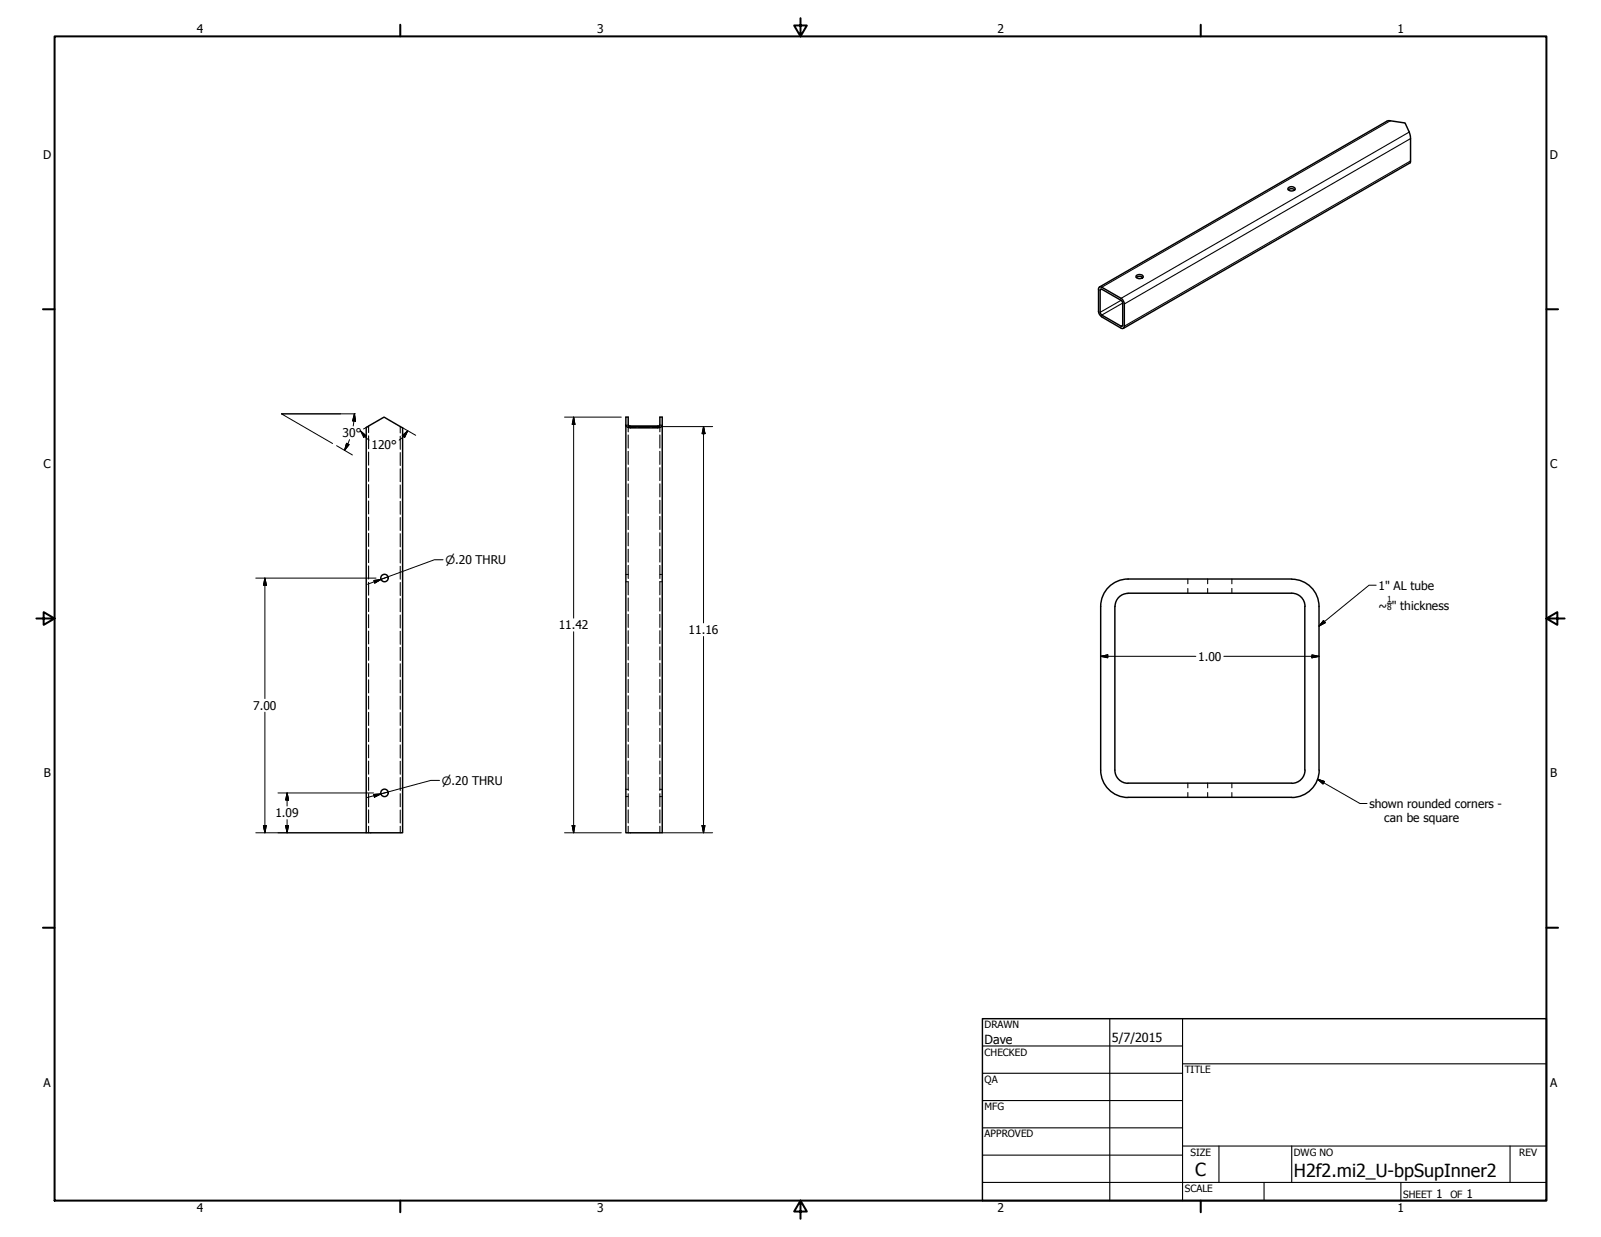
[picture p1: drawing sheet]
<svg xmlns="http://www.w3.org/2000/svg" width="559mm" height="432mm" viewBox="0 0 559 432" stroke-linecap="round" stroke-linejoin="round" font-family="sans-serif">
<!-- layer: Hidden (ANSI) -->
<g fill="none" stroke="#000" stroke-width=".38">
<path d="M128.7 148.7v2.3M128.7 152.1v4.6M128.7 157.8v4.6M139.7 148.9v2.2M139.7 152.3v4.5M139.7 158v4.5M218.4 148.3l.4 .5M219.3 148.5v2.2M219.3 151.8v4.6M219.3 157.5v4.6M219.4 149.1l2.5 .1M222.9 149.2h3.8"/>
<path d="M230.3 149.1l-2.7 .1M230.3 148.5v2.2M230.3 151.8v4.6M230.3 157.5v4.6M231.1 148.3l-.3 .5M128.7 163.5v4.5M128.7 169.2v4.5M128.7 174.9v4.5M139.7 163.6v4.5M139.7 169.3v4.6M139.7 175v4.5M219.3 163.3v4.5"/>
<path d="M219.3 168.9v4.6M219.3 174.6v4.6M230.3 163.3v4.5M230.3 168.9v4.6M230.3 174.6v4.6M128.7 180.5v4.6M128.7 186.2v4.6M128.7 191.9v4.5M128.7 197.5v4.6M139.7 180.7v4.5M139.7 186.3v4.6M139.7 192v4.5"/>
<path d="M139.7 197.7v4.5M219.3 180.3v4.5M219.3 186v4.6M219.3 191.7v4.5M219.3 197.4v4.5M230.3 180.3v4.5M230.3 186v4.6M230.3 191.7v4.5M230.3 197.4v4.5M128.7 203.3v4.5M128.7 208.9v4.6M128.7 214.6v4.5"/>
<path d="M139.7 203.3v4.6M139.7 209v4.6M139.7 214.7v4.5M218.4 203.1h.4M218.4 200.5h.4M219 203.1h.3v4.5M219 200.5h.3M219.3 208.7v4.6M219.3 214.4v4.6M230.3 208.7v4.6M230.3 214.4v4.6M230.3 200.5h.3"/>
<path d="M230.6 203.1h-.3v4.5M230.9 203.1h.2M230.9 200.5h.2M414.6 202.1v1.7M414.6 205.4v1.7M421.5 202.1v1.7M421.5 205.4v1.7M430 202.1v1.7M430 205.4v1.7M128.7 220.3v4.5M128.7 225.9v4.6M128.7 231.6v4.6"/>
<path d="M128.7 237.3v4.6M139.7 220.3v4.6M139.7 226v4.6M139.7 231.7v4.5M139.7 237.4v4.5M219.3 220.2v4.5M219.3 225.8v4.6M219.3 231.5v4.6M219.3 237.2v4.5M230.3 220.2v4.5M230.3 225.8v4.6M230.3 231.5v4.6"/>
<path d="M230.3 237.2v4.5M128.7 243v4.5M128.7 248.7v4.5M128.7 254.3v4.6M139.7 243v4.6M139.7 248.7v4.5M139.7 254.4v4.5M219.3 242.9v4.6M219.3 248.6v4.5M219.3 254.3v4.5M219.3 260v4.5M230.3 242.9v4.6"/>
<path d="M230.3 248.6v4.5M230.3 254.3v4.5M230.3 260v4.5M128.7 260v4.5M128.7 265.7v4.6M128.7 271.4v4.5M128.7 277.1v4.5M139.7 260v4.6M139.7 265.7v4.6M139.7 271.4v4.5M139.7 277.1v4.5M218.4 278.1h.4"/>
<path d="M218.4 275.5h.4M219 278.1h.3M219 275.5h.3M219.3 265.6v4.6M219.3 271.3v4.6M219.3 277.1v4.5M230.3 265.6v4.6M230.3 271.3v4.6M230.3 277.1v4.5M230.3 278.1h.3M230.3 275.5h.3M230.9 278.1h.2"/>
<path d="M230.9 275.5h.2M414.6 273.4v1.6M414.6 276.7v1.6M421.5 273.4v1.6M421.5 276.7v1.6M430 273.4v1.6M430 276.7v1.6M128.7 282.7v4.6M128.7 288.4v2.3M139.7 282.8v4.5M139.7 288.4v2.3M219.3 282.7v4.6"/>
<path d="M219.3 288.4v2.3M230.3 282.7v4.6M230.3 288.4v2.3"/>
</g>
<!-- layer: Visible (ANSI) -->
<g fill="none" stroke="#000" stroke-width=".51">
<path d="M484 42.4l.8-.3 5.6 .8 1.9 4.5-.1 9.4M449.6 65.7l1.2-.5 .9 .2 .4 .5a1.44 1.44 0 0 1-2.6 0zM449.6 66.2l1.2-.4 1.1 .4M396.6 96.3l1.2-.5a.88 .88 0 0 1 1.1 1l-.7 .4h-.9l-.7-.4zM396.6 96.9l1.2-.4 1.1 .4M127.8 149.2l6.2-3.6 6.5 3.8v141.3h-12.7zM218.4 148.5v-2.9h.9v2.9l.7 .4 10.1-.1 .2-3.2h.8v2.9M218.4 148.5l.4 .5 1.2 .4 10.1-.1a1.01 1.01 0 0 0 1-.8M218.4 148.5v142.2h12.7v-142.2M219.3 148.3l.5 .4h10.1l.4-.4M393.7 207.1h57.2a4.6 4.6 0 0 1 4.6 4.6M393.7 207.1a4.5 4.5 0 0 0-4.5 4.6l-.1 57.1"/>
<path d="M450.8 202.1h-57.1a9.6 9.6 0 0 0-9.5 9.6v57.1M450.9 202.2a9.5 9.5 0 0 1 9.5 9.5v57.1M455.4 211.6v57.2M384.2 268.8a9.5 9.5 0 0 0 9.5 9.5l57.2 .1a9.6 9.6 0 0 0 9.5-9.6M389.1 268.8a4.6 4.6 0 0 0 4.6 4.6M393.7 273.4h57.1M455.5 268.8a4.6 4.6 0 0 1-4.6 4.6"/>
<circle cx="134.2" cy="201.8" r="1.3"/>
<circle cx="134.2" cy="276.8" r="1.3"/>
</g>
<!-- layer: Visible Narrow (ANSI) -->
<path d="M485.3 42.2l-100.7 58.1M491.9 46.1l-100.6 58M492.3 56.2l-99.9 57.7M492.3 48.4l-99.9 57.7M384.6 101l-.6 .3M391.3 104.8l-7.3 4.2M391.9 105.8l-7.3 4.2M391.9 113.5l-.6 .4" fill="none" stroke="#000" stroke-width=".38"/>
<path d="M484 42.4l-100.3 57.8M492.2 56.8l-100.1 57.8M383.7 100.3h.9l6.7 3.8 .6 .7 .5 1.3v7.8l-.5 .8-.6-.1-6.7-4-.9-1-.3-.9v-7.8zM384 101h.6l7.1 4.2 .2 .6v7.7l-.2 .4-7.1-3.9-.4-.5-.2-.5z" fill="none" stroke="#000" stroke-width=".51"/>
<!-- layer: Border (ANSI) -->
<g fill="none" stroke="#000" stroke-width=".7">
<path d="M19 12.7h520.8v406.4h-520.8zM139.7 8.6v4.1M279.4 6.3v6.4l-2.2-3.8h4.4l-2.2 3.8M419.1 8.6v4.1M15 107.9h4M539.8 107.9h4M12.7 215.9h6.3l-3.8-2.2v4.4l3.8-2.2M539.8 215.9l3.8 2.2v-4.4l-3.8 2.2h6.3M15 323.8h4M539.8 323.8h4M139.7 419.1v4.1M279.4 419.1l2.2 3.8h-4.4l2.2-3.8v6.3"/>
<path d="M419.1 419.1v4.1"/>
</g>
<!-- layer: Title (ANSI) -->
<g fill="none" stroke="#000" stroke-width=".38">
<path d="M387.3 355.6v63.5M412.7 355.6v63.5M342.9 365.1h69.8M342.9 374.6h69.8M412.7 371.3h127.1M342.9 384.2h69.8M342.9 393.7h69.8M342.9 412.7h196.9M342.9 403.2h69.8M412.7 400h127.1M425.4 400v12.7M441.2 412.7v6.4"/>
<path d="M450.8 400v12.7M488.9 412.7v6.4M527 400v12.7"/>
</g>
<path d="M342.9 355.6h196.9v63.5h-196.9z" fill="none" stroke="#000" stroke-width=".51"/>
<path d="M98.2 144.5h20.7" fill="none" stroke="#000" stroke-width=".35"/>
<!-- layer: Sketch Geometry (ANSI) -->
<path d="M124.1 144.5h-25.9l17.9 10.3" fill="none" stroke="#000" stroke-width=".35"/>
<!-- layer: Symbol (ANSI) -->
<g fill="none" stroke="#000" stroke-width=".35">
<path d="M154.6 195.4h-3l-18.6 6.8M130.5 202.6l2.5-.4-2.2 1.3zM133 202.2l-4.7 1.8M135.4 201.4l-2.4 .8M462 216.6l.6 .8-2.2 1.2zM480.3 204.3h-2.5l-17.4 14.3M484.2 210.6h1.6M130.4 277.3l2.6-.2-2.3 1.2zM133 277.1l-4.9 1.3M135.4 276.5l-2.4 .6M153.4 272.4h-3l-17.4 4.7M459.8 272l2.5 .8-.5 .9z"/>
<path d="M459.8 272l14.9 8.5h2.4"/>
</g>
<path d="M130.8 203.5l2.2-1.3zM130.5 202.6l2.5-.4-2.2 1.3zM462 216.6l-1.6 2zM462 216.6l.6 .8-2.2 1.2zM130.7 278.3l2.3-1.2zM130.4 277.3l2.6-.2-2.3 1.2zM459.8 272l2.5 .8zM459.8 272l2.5 .8-.5 .9z" fill="#000" stroke="#000" stroke-width=".35"/>
<!-- layer: Dimension (ANSI) -->
<g fill="none" stroke="#000" stroke-width=".35">
<path d="M117.5 155.6l5.5 3.2M121 154.7l.9 .5-1.6 2zM122 153.5l-1.7 3.7M123.5 147l-.2 1.7M123.7 144.5l.4 2.5-1-.1zM123.7 144.5l-.1 2.4M126.9 151.8l2 1.8M126.9 151.4l.8 .7-.8 .6M128.1 149.1l-1.2 .6M140.3 149.2l4.8 2.8M140.4 152.1l1.9-1.7-1.1 2.3zM140.8 152.4l-1.5 1.2"/>
<path d="M142.3 150.4l-1.5 2M197 145.6h19.9M200.2 145.6l.5 2.5h-1zM200.2 145.6v70.2M231.1 148.9h17.6M245.6 148.9l.5 2.5h-1.1zM245.6 148.9v68.5M89.3 201.8h42M92.5 201.8l.5 2.5h-1.1zM92.5 201.8v42M200.2 220.5v70.2M245.6 222.2v68.5"/>
<path d="M384.2 229.1l2.5-.5v1zM384.2 229.1h33.2M427.2 229.1h33.2M457.9 228.6l2.5 .5-2.5 .5zM92.5 248.6v42.1M97 276.8h33.4M100.2 276.8l.5 2.5h-1zM100.2 276.8v4.6M89.3 290.7h38.5M91.9 288.2h1.1l-.5 2.5zM99.7 288.2h1l-.5 2.5zM100.2 286.1v4.6"/>
<path d="M197 290.7h19.9M199.7 288.2h1l-.5 2.5zM231.1 290.7h17.6M245 288.2h1.1l-.5 2.5z"/>
</g>
<g fill="#000" stroke="#000" stroke-width=".35">
<path d="M121 154.7l-.7 2.5zM121 154.7l.9 .5-1.6 2zM123.7 144.5l.4 2.5zM123.7 144.5l.4 2.5-1-.1zM125.8 150.4l1.9 1.7zM125.8 150.4l1.9 1.7-.8 .6zM142.3 150.4l-1.1 2.3zM140.4 152.1l1.9-1.7-1.1 2.3zM200.2 145.6l.5 2.5zM200.2 145.6l.5 2.5h-1zM245.6 148.9l.5 2.5zM245.6 148.9l.5 2.5h-1.1z"/>
<path d="M92.5 201.8l.5 2.5zM92.5 201.8l.5 2.5h-1.1zM384.2 229.1l2.5-.5zM384.2 229.1l2.5-.5v1zM457.9 229.6l2.5-.5zM457.9 228.6l2.5 .5-2.5 .5zM100.2 276.8l.5 2.5zM100.2 276.8l.5 2.5h-1zM91.9 288.2l.6 2.5zM91.9 288.2h1.1l-.5 2.5zM99.7 288.2l.5 2.5zM99.7 288.2h1l-.5 2.5z"/>
<path d="M199.7 288.2l.5 2.5zM199.7 288.2h1l-.5 2.5zM245 288.2l.6 2.5zM245 288.2h1.1l-.5 2.5z"/>
</g>
<g font-size="6.3">
<text x="417.2" y="410.6">C</text>
<text x="451.6" y="410.7">H2f2.mi2_U-bpSupInner2</text>
</g>
<g font-size="4.4">
<text x="343.7" y="364.3">Dave</text>
<text x="388.1" y="363.7">5/7/2015</text>
</g>
<g font-size="4.2">
<text x="68.7" y="11.7">4</text>
<text x="208.4" y="11.7">3</text>
<text x="348.1" y="11.7">2</text>
<text x="487.8" y="11.7">1</text>
<text x="15.1" y="55.5">D</text>
<text x="540.9" y="55.5">D</text>
<text x="119.6" y="152.6">30°</text>
<text x="129.7" y="156.7">120°</text>
<text x="15.2" y="163.4">C</text>
<text x="541" y="163.4">C</text>
<text x="481.1" y="205.8">1&quot; AL tube</text>
<text x="481.1" y="213.1">~ &quot; thickness</text>
<text x="195" y="219.7">11.42</text>
<text x="240.3" y="221.3">11.16</text>
<text x="418.2" y="230.6">1.00</text>
<text x="88.4" y="247.8">7.00</text>
<text x="15.3" y="271.4">B</text>
<text x="541.1" y="271.4">B</text>
<text x="96.1" y="285.2">1.09</text>
<text x="478" y="282">shown rounded corners -</text>
<text x="483.2" y="287">can be square</text>
<text x="15.2" y="379.3">A</text>
<text x="541" y="379.3">A</text>
<text x="501.3" y="418.3">1</text>
<text x="511.8" y="418.3">1</text>
<text x="68.7" y="423.2">4</text>
<text x="208.4" y="423.2">3</text>
<text x="348.1" y="423.2">2</text>
<text x="487.8" y="423.2">1</text>
</g>
<g font-size="4">
<text x="155.4" y="196.9">⌀.20 THRU</text>
<text x="154.2" y="273.9">⌀.20 THRU</text>
</g>
<g font-size="3.5">
<text x="343.7" y="358.9">DRAWN</text>
<text x="343.7" y="368.5">CHECKED</text>
<text x="413.5" y="374.6">TITLE</text>
<text x="343.7" y="378">QA</text>
<text x="343.7" y="387.5">MFG</text>
<text x="343.7" y="397.1">APPROVED</text>
<text x="415.5" y="403.4">SIZE</text>
<text x="451.6" y="403.4">DWG NO</text>
<text x="530.3" y="403.4">REV</text>
<text x="413.5" y="416.1">SCALE</text>
<text x="489.7" y="418.3">SHEET</text>
<text x="506.2" y="418.3">OF</text>
</g>
<g font-size="2.9">
<text x="484.2" y="210.2">1</text>
<text x="484.2" y="213.1">8</text>
</g>
</svg>
